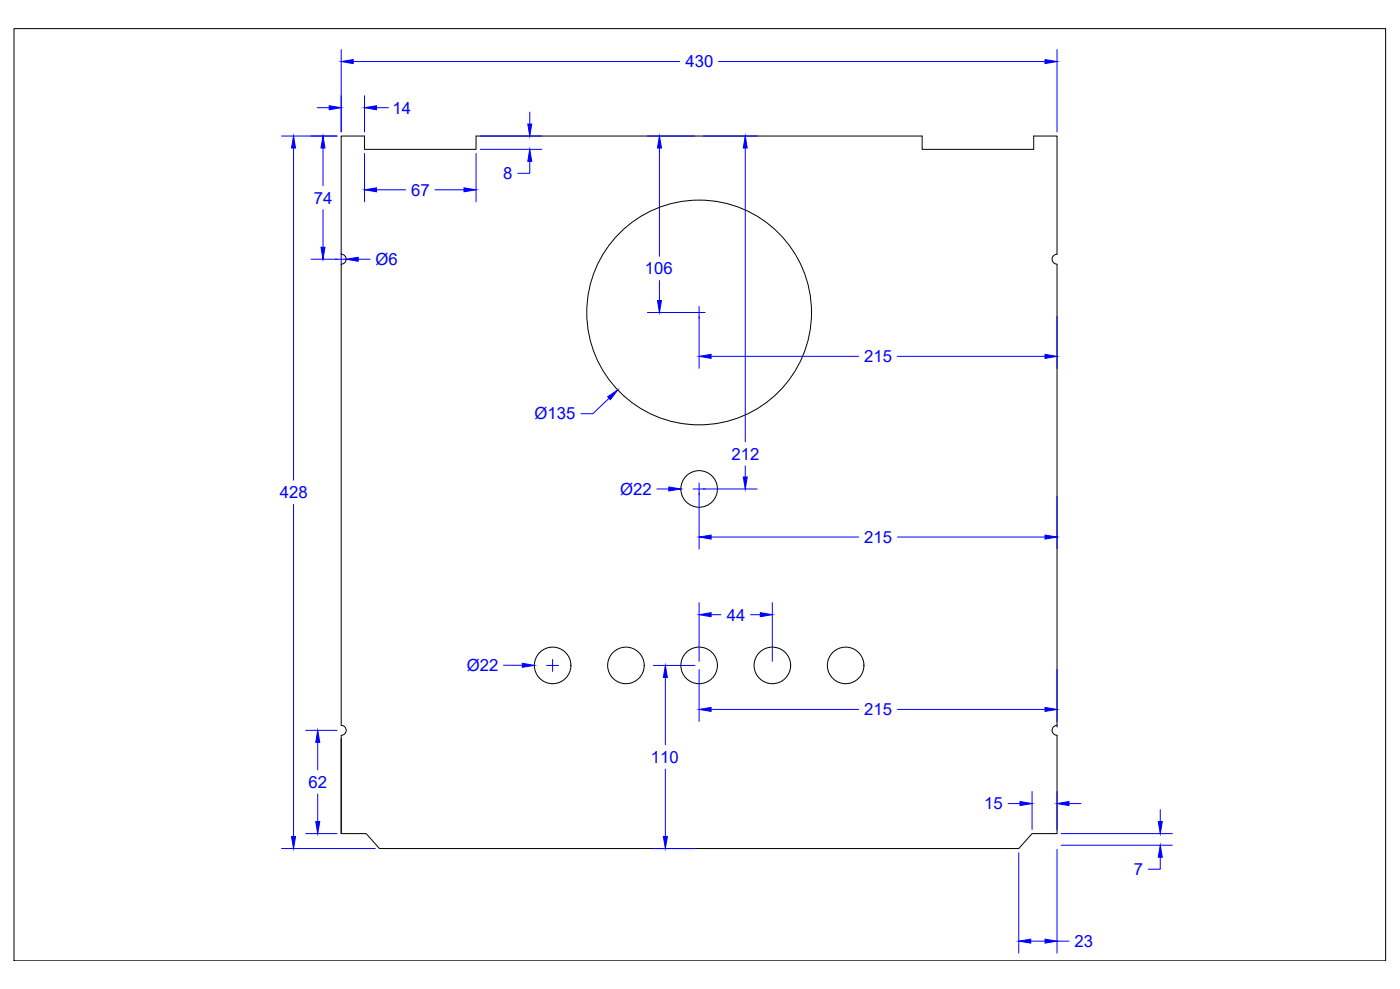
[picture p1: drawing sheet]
<svg xmlns="http://www.w3.org/2000/svg" width="841mm" height="594mm" viewBox="0 0 841 594" stroke-linecap="round" stroke-linejoin="round" font-family="sans-serif">
<!-- layer: 0 -->
<g fill="none" stroke="#000" stroke-width=".6">
<path d="M8 17h824v560h-824zM205 159v277a3 3 0 0 1 3 3 3 3 0 0 1-3 3M205 159a3 3 0 0 0 3-3 3 3 0 0 0-3-3v-71h14v8h67v-8h268v8h67v-8h14v71a3 3 0 0 0-3 3 3 3 0 0 0 3 3M635 159v278M635 436a3 3 0 0 0-3 3 3 3 0 0 0 3 3M205 442v59h15l8 9h384l8-9h15v-59"/>
<circle cx="420" cy="188" r="68"/>
<circle cx="420" cy="294" r="11"/>
<circle cx="332" cy="400" r="11"/>
<circle cx="376" cy="400" r="11"/>
<circle cx="420" cy="400" r="11"/>
<circle cx="464" cy="400" r="11"/>
<circle cx="508" cy="400" r="11"/>
</g>
<!-- layer: Dims -->
<g fill="none" stroke="#00f" stroke-width=".6">
<path d="M205 30v49M212 37h196M432 37h196M635 30v49M219 58v21M191 65h7M226 65h7M318 67v8M169 82h33M176 89v199M194 89v23M219 92v29"/>
<path d="M286 92v29M288 82h37M288 90h37M318 97v7h-7M389 82h28M396 89v65M422 82h33M448 89v176M226 114h18M261 114h18M194 126v23M187 156h22"/>
<path d="M205 152v7M215 156h7M396 169v12M389 188h35M420 184v37M635 190v31M427 214h89M539 214h89M366 239l-10 10h-7M448 280v7M395 294h7M416 294h39"/>
<path d="M420 290v40M635 298v32M176 303v200M427 323h89M539 323h89M420 362v35M427 369h6M451 369h6M464 362v35M302 400h12M328 400h8M332 396v7"/>
<path d="M393 400h24M400 407v40M420 402v31M635 402v31M184 439h18M427 426h89M539 426h89M191 446v16M191 477v17M400 462v41M620 475v23M635 475v23"/>
<path d="M606 483h7M642 483h7M697 486v8M169 510h56M184 501h18M393 510h24M612 512v61M635 510v63M637 501h67M637 508h67M697 515v7h-7M619 565h9"/>
<path d="M635 565h7"/>
</g>
<g fill="#00f" stroke="#00f" stroke-width=".6">
<path d="M176 82l2 7h-3z"/>
<path d="M175 503h3l-2 7z"/>
<path d="M219 114l7-1v2z"/>
<path d="M279 113l7 1-7 1z"/>
<path d="M317 75h2l-1 7z"/>
<path d="M318 90l1 7h-2z"/>
<path d="M402 293l7 1-7 1z"/>
<path d="M208 156l7-1v2z"/>
<path d="M194 82l1 7h-2z"/>
<path d="M193 149h2l-1 7z"/>
<path d="M190 494h2l-1 7z"/>
<path d="M191 439l1 7h-2z"/>
<path d="M696 494h2l-1 7z"/>
<path d="M697 508l1 7h-2z"/>
<path d="M612 565l7-1v3z"/>
<path d="M628 564l7 1-7 2z"/>
<path d="M635 483l7-2v3z"/>
<path d="M613 481l7 2-7 1z"/>
<path d="M198 64l7 1-7 1z"/>
<path d="M219 65l7-1v2z"/>
<path d="M205 37l7-1v2z"/>
<path d="M628 36l7 1-7 1z"/>
<path d="M447 287h2l-1 7z"/>
<path d="M448 82l1 7h-2z"/>
<path d="M420 323l7-2v3z"/>
<path d="M628 321l7 2-7 1z"/>
<path d="M365 238l6-4-4 6z"/>
<path d="M395 181h2l-1 7z"/>
<path d="M396 82l1 7h-2z"/>
<path d="M420 214l7-1v2z"/>
<path d="M628 213l7 1-7 1z"/>
<path d="M400 400l1 7h-2z"/>
<path d="M399 503h2l-1 7z"/>
<path d="M420 369l7-1v2z"/>
<path d="M457 368l7 1-7 1z"/>
<path d="M314 398l7 2-7 1z"/>
<path d="M420 426l7-1v2z"/>
<path d="M628 425l7 1-7 1z"/>
</g>
<g font-size="10.1" fill="#00f">
<text x="412" y="41">430</text>
<text x="236" y="68">14</text>
<text x="302" y="108">8</text>
<text x="247" y="118">67</text>
<text x="188" y="122">74</text>
<text x="226" y="159">Ø6</text>
<text x="387" y="165">106</text>
<text x="519" y="218">215</text>
<text x="321" y="252">Ø135</text>
<text x="439" y="276">212</text>
<text x="168" y="299">428</text>
<text x="372" y="297">Ø22</text>
<text x="519" y="326">215</text>
<text x="437" y="373">44</text>
<text x="280" y="403">Ø22</text>
<text x="519" y="430">215</text>
<text x="391" y="458">110</text>
<text x="185" y="473">62</text>
<text x="591" y="486">15</text>
<text x="681" y="526">7</text>
<text x="645" y="569">23</text>
</g>
</svg>
